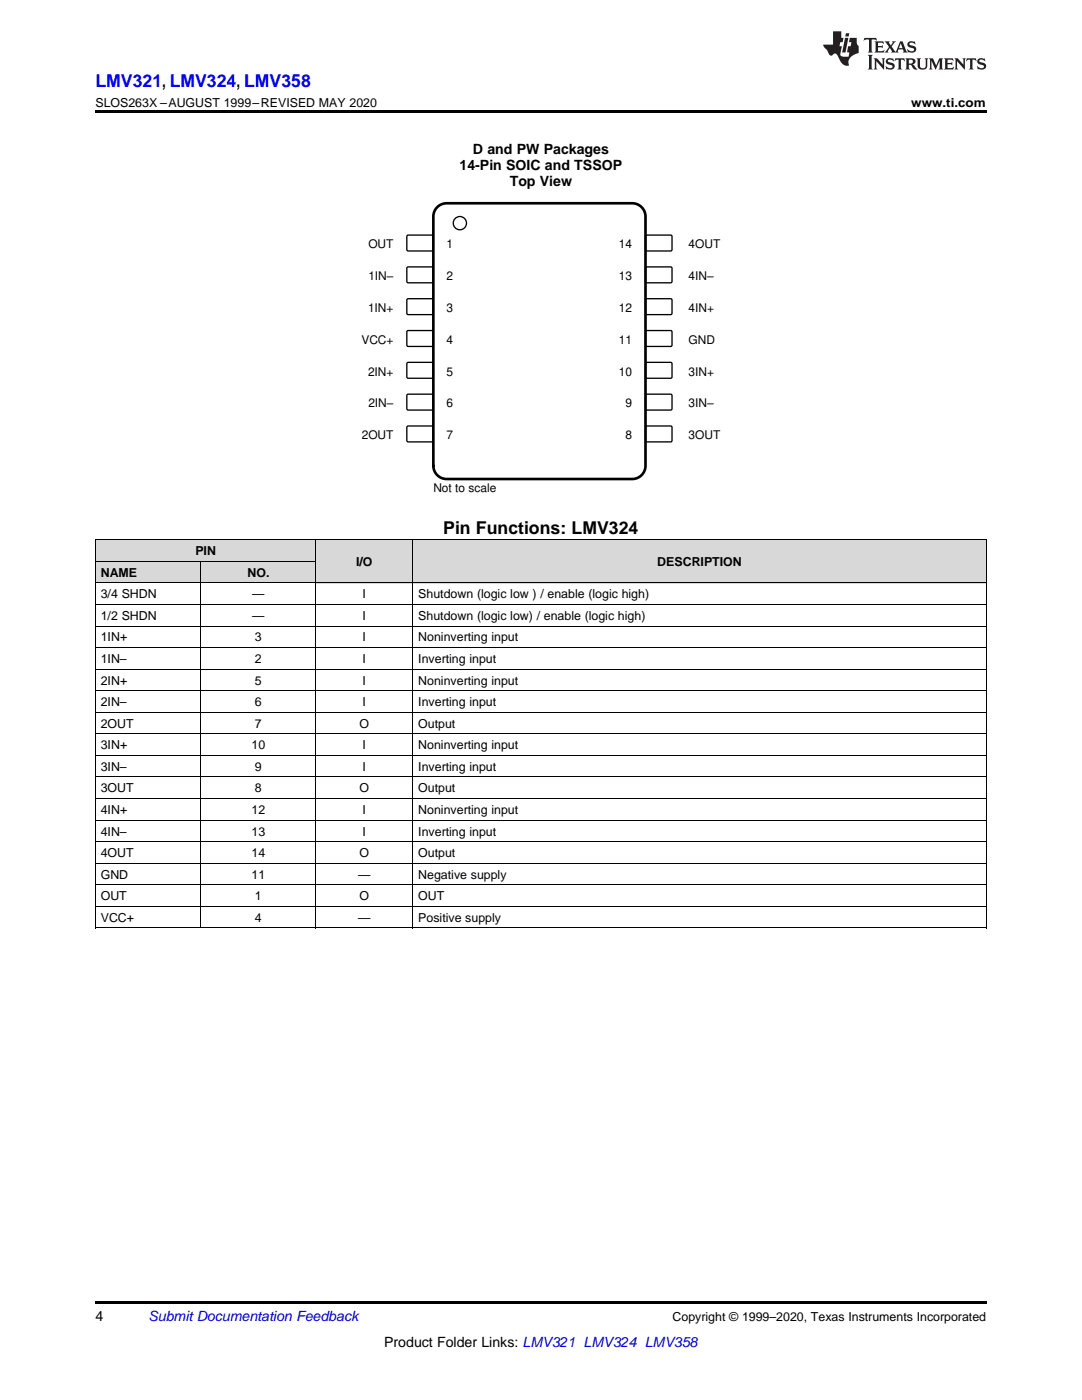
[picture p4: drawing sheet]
<svg xmlns="http://www.w3.org/2000/svg" width="216mm" height="279mm" viewBox="0 0 216 279" stroke-linecap="round" stroke-linejoin="round" font-family="sans-serif">
<g fill="#d8d8d8">
<path d="M63 107.8h19.4v8.6h-19.4z"/>
<path d="M82.4 107.8h114.4v8.6h-114.4z"/>
<path d="M19 112.1h21.1v4.3h-21.1z"/>
<path d="M40.1 112.1h22.9v4.3h-22.9z"/>
<path d="M19 107.8h21.1v4.3h-21.1z"/>
<path d="M40.1 107.8h22.9v4.3h-22.9z"/>
</g>
<path d="M19 185.2h.2zM62.9 185.2h.1zM82.3 185.2h.1zM196.7 185.2h.1zM19 259.7h177.8v.5h-177.8z" fill="#000"/>
<g fill="none" stroke="#000" stroke-width=".2">
<path d="M19 116.3h177.8M19 112h44M19 107.7h177.8M19.1 107.7v77.5M40.1 112v73.2M63 107.7v77.5M82.4 107.7v77.5M196.8 107.7v77.5M19 137.8h177.8M19 133.5h177.8M19 129.2h177.8M19 124.9h177.8"/>
<path d="M19 120.6h177.8M19 159.4h177.8M19 155.1h177.8M19 150.8h177.8M19 146.5h177.8M19 142.2h177.8M19 176.6h177.8M19 172.3h177.8M19 168h177.8M19 163.7h177.8M19 185.2h177.8M19 180.9h177.8"/>
</g>
<path d="M81.3 47h5l.2 .2-.1 2.8-.2 .1h-4.9l-.1-.3v-2.6z" fill-rule="evenodd" fill="#fff"/>
<path d="M81.3 47h5l.2 .2-.1 2.8-.2 .1h-4.9l-.1-.3v-2.6z" fill="none" stroke="#000" stroke-width=".26"/>
<path d="M128.9 47h5.1l.1 .2v2.8l-.3 .1h-4.9l-.1-.3v-2.6z" fill-rule="evenodd" fill="#fff"/>
<path d="M128.9 47h5.1l.1 .2v2.8l-.3 .1h-4.9l-.1-.3v-2.6z" fill="none" stroke="#000" stroke-width=".26"/>
<path d="M81.3 53.3h5l.2 .2-.1 2.8-.2 .1h-4.9l-.1-.2v-2.7z" fill-rule="evenodd" fill="#fff"/>
<path d="M81.3 53.3h5l.2 .2-.1 2.8-.2 .1h-4.9l-.1-.2v-2.7z" fill="none" stroke="#000" stroke-width=".26"/>
<path d="M128.9 53.3h5.1l.1 .2v2.8l-.3 .1h-4.9l-.1-.2v-2.7z" fill-rule="evenodd" fill="#fff"/>
<path d="M128.9 53.3h5.1l.1 .2v2.8l-.3 .1h-4.9l-.1-.2v-2.7z" fill="none" stroke="#000" stroke-width=".26"/>
<path d="M81.3 59.7h5l.2 .2-.1 2.8-.2 .1h-4.9l-.1-.3v-2.6z" fill-rule="evenodd" fill="#fff"/>
<path d="M81.3 59.7h5l.2 .2-.1 2.8-.2 .1h-4.9l-.1-.3v-2.6z" fill="none" stroke="#000" stroke-width=".26"/>
<path d="M128.9 59.7h5.1l.1 .2v2.8l-.3 .1h-4.9l-.1-.3v-2.6z" fill-rule="evenodd" fill="#fff"/>
<path d="M128.9 59.7h5.1l.1 .2v2.8l-.3 .1h-4.9l-.1-.3v-2.6z" fill="none" stroke="#000" stroke-width=".26"/>
<path d="M81.3 66h5l.2 .2-.1 2.8-.2 .1h-4.9l-.1-.2v-2.7z" fill-rule="evenodd" fill="#fff"/>
<path d="M81.3 66h5l.2 .2-.1 2.8-.2 .1h-4.9l-.1-.2v-2.7z" fill="none" stroke="#000" stroke-width=".26"/>
<path d="M128.9 66h5.1l.1 .2v2.8l-.3 .1h-4.9l-.1-.2v-2.7z" fill-rule="evenodd" fill="#fff"/>
<path d="M128.9 66h5.1l.1 .2v2.8l-.3 .1h-4.9l-.1-.2v-2.7z" fill="none" stroke="#000" stroke-width=".26"/>
<path d="M81.3 72.4h5l.2 .2-.1 2.8-.2 .1h-4.9l-.1-.3v-2.6z" fill-rule="evenodd" fill="#fff"/>
<path d="M81.3 72.4h5l.2 .2-.1 2.8-.2 .1h-4.9l-.1-.3v-2.6z" fill="none" stroke="#000" stroke-width=".26"/>
<path d="M128.9 72.4h5.1l.1 .2v2.8l-.3 .1h-4.9l-.1-.3v-2.6z" fill-rule="evenodd" fill="#fff"/>
<path d="M128.9 72.4h5.1l.1 .2v2.8l-.3 .1h-4.9l-.1-.3v-2.6z" fill="none" stroke="#000" stroke-width=".26"/>
<path d="M81.3 78.7h5l.2 .2-.1 2.8-.2 .1h-4.9l-.1-.2v-2.7z" fill-rule="evenodd" fill="#fff"/>
<path d="M81.3 78.7h5l.2 .2-.1 2.8-.2 .1h-4.9l-.1-.2v-2.7z" fill="none" stroke="#000" stroke-width=".26"/>
<path d="M128.9 78.7h5.1l.1 .2v2.8l-.3 .1h-4.9l-.1-.2v-2.7z" fill-rule="evenodd" fill="#fff"/>
<path d="M128.9 78.7h5.1l.1 .2v2.8l-.3 .1h-4.9l-.1-.2v-2.7z" fill="none" stroke="#000" stroke-width=".26"/>
<path d="M81.3 85.1h5l.2 .2-.1 2.8-.2 .1h-4.9l-.1-.3v-2.6z" fill-rule="evenodd" fill="#fff"/>
<path d="M81.3 85.1h5l.2 .2-.1 2.8-.2 .1h-4.9l-.1-.3v-2.6z" fill="none" stroke="#000" stroke-width=".26"/>
<path d="M128.9 85.1h5.1l.1 .2v2.8l-.3 .1h-4.9l-.1-.3v-2.6z" fill-rule="evenodd" fill="#fff"/>
<g fill="none" stroke="#000" stroke-width=".26">
<path d="M128.9 85.1h5.1l.1 .2v2.8l-.3 .1h-4.9l-.1-.3v-2.6z"/>
<circle cx="91.8" cy="44.5" r="1.32"/>
</g>
<path d="M87.5 41.1l1-.5h.6h37.1a2.65 2.65 0 0 1 2.6 2.6v49.8a2.65 2.65 0 0 1-2.6 2.6h-37.1a2.65 2.65 0 0 1-2.6-2.6v-49.8a2.64 2.64 0 0 1 1-2.1z" fill="none" stroke="#000" stroke-width=".53"/>
<path d="M19 22h177.8v.5h-177.8z" fill="#000"/>
<g fill="#231f20">
<path d="M172.5 7.6l-.1 .5 .4-.2h.6v.1v2.1l-.2 .4h.9l-.2-.4v-2.1l.1-.1h.5l.5 .2-.2-.5zM174.5 8.3l.2 .3v1.5l-.2 .4h1.8l.2-.6a1.04 1.04 0 0 1-1.3 .2v-.7h.6l.3 .2v-.6l-.3 .2h-.6v-.6l.8-.1 .4 .3-.2-.5zM176.5 8.3l.9 1.1-.9 1.1h.8l-.2-.2 .4-.7 .5 .7-.2 .2h1.5l-.2-.2 .2-.4h.9l.1 .4-.2 .2h1l-.3-.3-.7-1.9h-.5l-.9 2-.8-1 .9-1h-.8l.1 .3-.4 .5-.3-.6 .1-.2zM179.7 8.6l.4 1h-.7zM181.3 8.4a.63 .63 0 0 0-.2 .7 .63 .63 0 0 0 .6 .4l.6 .2 .1 .2a.75 .75 0 0 1-.7 .4 .75 .75 0 0 1-.6-.5l.1 .7 .1-.1a1.11 1.11 0 0 0 1.5-.6 1.13 1.13 0 0 0-1.2-.8l-.1-.4a1.04 1.04 0 0 1 1.2 .2l-.2-.5-.2 .1-.4-.2zM173.2 10.9l.2 .4v2.2l-.2 .4h1l-.3-.4v-2.2l.3-.4zM174.3 11.6l.3 .4v1.5l-.3 .4h.8l-.2-.4v-1.3l1.5 1.7v-1.9l.2-.4h-.7l.2 .4v.9l-1.1-1.3zM177 11.8a.62 .62 0 0 0-.2 .7 .62 .62 0 0 0 .6 .4l.6 .1 .1 .3a.76 .76 0 0 1-.7 .3 .76 .76 0 0 1-.7-.4l.2 .7 .1-.1a1.11 1.11 0 0 0 1.5-.6 1.13 1.13 0 0 0-1.2-.8l-.1-.4a1.04 1.04 0 0 1 1.2 .2l-.2-.6-.2 .1-.5-.1zM178.7 11.6l-.2 .6a.61 .61 0 0 1 .8-.3v1.6l-.2 .4h.9l-.2-.4v-1.6a.63 .63 0 0 1 .7 .3l-.1-.6zM180.6 11.6l.3 .4v1.5l-.3 .4h1l-.2-.2-.1-.8 .6 .2a.76 .76 0 0 0 1.2 .7l-1-1a.58 .58 0 0 0 .6-.5 .58 .58 0 0 0-.5-.6zM181.4 11.9h.1a.45 .45 0 0 1 .5 .1 .45 .45 0 0 1 .1 .5l-.8 .2zM182.9 11.6l.2 .2a2.17 2.17 0 0 0 .3 1.9 .99 .99 0 0 0 1.6-.6v-1.1l.2-.4h-.7l.2 .2a1.92 1.92 0 0 1-.2 1.8 .6 .6 0 0 1-.9-.5v-1.1l.2-.4zM185.4 11.6l.2 .4v1.5l-.2 .4h.7l-.2-.4v-1.4l.8 1.8 .8-1.8v1.4l-.2 .4h.9l-.2-.4v-1.5l.2-.4h-.8l-.6 1.5-.6-1.5zM188.4 11.6l.2 .4v1.5l-.2 .4h1.8l.1-.6a1.04 1.04 0 0 1-1.2 .1v-.6h.5l.4 .2v-.6l-.4 .2h-.5v-.7h.8l.3 .3-.1-.6zM190.5 11.6l.2 .4v1.5l-.2 .4h.7l-.2-.4v-1.3l1.5 1.7v-1.9l.2-.4h-.7l.2 .4v.9l-1.1-1.3zM192.9 11.6l-.1 .6a.61 .61 0 0 1 .7-.3l.1 1.6-.3 .4h1l-.3-.4 .1-1.6a.63 .63 0 0 1 .7 .3l-.1-.6zM195.2 11.8a.62 .62 0 0 0-.2 .7 .62 .62 0 0 0 .6 .4l.6 .1 .1 .3a.76 .76 0 0 1-.7 .3 .76 .76 0 0 1-.6-.4l.1 .7 .1-.1a1.11 1.11 0 0 0 1.6-.6 1.13 1.13 0 0 0-1.3-.8l-.1-.4a1.04 1.04 0 0 1 1.2 .2l-.1-.6-.2 .1-.5-.1z"/>
<path d="M166.2 6.3v2.6h-1.9v.4l.8 .9a.91 .91 0 0 0 1 .8 .56 .56 0 0 1 .5-.3 .56 .56 0 0 1 .5 .3l.4 .8a1.53 1.53 0 0 0 1.9 1.2 1.54 1.54 0 0 1 1-2.1l.9-.3v-1.4a1.52 1.52 0 0 1-.4-1.6h-1.3l-.2 .8h.5l-.2 .8h-.5l-.1 1v.2l.4 .1-.2 .8a1.93 1.93 0 0 1-1.6-.3l.3-1.8h-.5l.2-.8h.4l.2-.8h-.4v-1.3zM168.6 7.6l-.6 2.9h.7l.6-2.9zM168.8 6.6l-.1 .7h.6l.2-.7z"/>
</g>
<text font-size="3.5" fill="#00f" x="19" y="17.3">LMV321, LMV324, LMV358</text>
<text font-size="3.5" x="88.4" y="106.5">Pin Functions: LMV324</text>
<g font-size="2.8">
<text x="91.7" y="33.9">14-Pin SOIC and TSSOP</text>
<text x="94.4" y="30.7">D and PW Packages</text>
<text x="101.7" y="37">Top View</text>
<text x="19" y="263.6">4</text>
<text x="76.7" y="268.9">Product Folder Links: LMV321 LMV324 LMV358</text>
</g>
<text font-size="2.8" fill="#0000c8" x="29.6" y="263.6">Submit Documentation Feedback</text>
<g font-size="2.5">
<text x="19" y="21.4">SLOS263X –AUGUST 1999–REVISED MAY 2020</text>
<text x="181.8" y="21.4">www.ti.com</text>
<text x="39" y="110.8">PIN</text>
<text x="71" y="113">I/O</text>
<text x="131.2" y="113">DESCRIPTION</text>
<text x="20.1" y="115.1">NAME</text>
<text x="20.1" y="119.4">3/4 SHDN</text>
<text x="49.4" y="115.1">NO.</text>
<text x="50.3" y="119.4">—</text>
<text x="72.4" y="119.4">I</text>
<text x="83.5" y="119.4">Shutdown (logic low ) / enable (logic high)</text>
<text x="20.1" y="123.7">1/2 SHDN</text>
<text x="50.3" y="123.7">—</text>
<text x="72.4" y="123.7">I</text>
<text x="83.5" y="123.7">Shutdown (logic low) / enable (logic high)</text>
<text x="20.1" y="128">1IN+</text>
<text x="50.9" y="128">3</text>
<text x="72.4" y="128">I</text>
<text x="83.5" y="128">Noninverting input</text>
<text x="20.1" y="132.3">1IN–</text>
<text x="20.1" y="136.6">2IN+</text>
<text x="50.9" y="132.3">2</text>
<text x="50.9" y="136.6">5</text>
<text x="72.4" y="132.3">I</text>
<text x="72.4" y="136.6">I</text>
<text x="83.5" y="132.3">Inverting input</text>
<text x="83.5" y="136.6">Noninverting input</text>
<text x="20.1" y="140.9">2IN–</text>
<text x="50.9" y="140.9">6</text>
<text x="72.4" y="140.9">I</text>
<text x="83.5" y="140.9">Inverting input</text>
<text x="20.1" y="145.2">2OUT</text>
<text x="20.1" y="149.5">3IN+</text>
<text x="50.2" y="149.5">10</text>
<text x="50.9" y="145.2">7</text>
<text x="71.8" y="145.2">O</text>
<text x="72.4" y="149.5">I</text>
<text x="83.5" y="145.2">Output</text>
<text x="83.5" y="149.5">Noninverting input</text>
<text x="20.1" y="153.8">3IN–</text>
<text x="50.9" y="153.8">9</text>
<text x="72.4" y="153.8">I</text>
<text x="83.5" y="153.8">Inverting input</text>
<text x="20.1" y="158.2">3OUT</text>
<text x="50.9" y="158.2">8</text>
<text x="71.8" y="158.2">O</text>
<text x="83.5" y="158.2">Output</text>
<text x="20.1" y="162.5">4IN+</text>
<text x="20.1" y="166.8">4IN–</text>
<text x="50.2" y="162.5">12</text>
<text x="50.2" y="166.8">13</text>
<text x="72.4" y="162.5">I</text>
<text x="72.4" y="166.8">I</text>
<text x="83.5" y="162.5">Noninverting input</text>
<text x="83.5" y="166.8">Inverting input</text>
<text x="20.1" y="171.1">4OUT</text>
<text x="50.2" y="171.1">14</text>
<text x="71.8" y="171.1">O</text>
<text x="83.5" y="171.1">Output</text>
<text x="20.1" y="175.4">GND</text>
<text x="20.1" y="179.7">OUT</text>
<text x="50.2" y="175.4">11</text>
<text x="50.9" y="179.7">1</text>
<text x="71.5" y="175.4">—</text>
<text x="71.8" y="179.7">O</text>
<text x="83.5" y="175.4">Negative supply</text>
<text x="83.5" y="179.7">OUT</text>
<text x="20.1" y="184">VCC+</text>
<text x="50.9" y="184">4</text>
<text x="71.5" y="184">—</text>
<text x="83.5" y="184">Positive supply</text>
<text x="134.2" y="263.6">Copyright © 1999–2020, Texas Instruments Incorporated</text>
</g>
<g font-size="2.4">
<text x="73.5" y="49.6">OUT</text>
<text x="89.1" y="49.6">1</text>
<text x="123.5" y="49.6">14</text>
<text x="137.4" y="49.6">4OUT</text>
<text x="73.5" y="55.9">1IN±</text>
<text x="89.1" y="55.9">2</text>
<text x="123.5" y="55.9">13</text>
<text x="137.4" y="55.9">4IN±</text>
<text x="73.4" y="62.3">1IN+</text>
<text x="89.1" y="62.3">3</text>
<text x="123.5" y="62.3">12</text>
<text x="137.4" y="62.3">4IN+</text>
<text x="72.1" y="68.6">VCC+</text>
<text x="89.1" y="68.6">4</text>
<text x="123.5" y="68.6">11</text>
<text x="137.4" y="68.6">GND</text>
<text x="73.4" y="75">2IN+</text>
<text x="89.1" y="75">5</text>
<text x="123.5" y="75">10</text>
<text x="137.4" y="75">3IN+</text>
<text x="73.5" y="81.3">2IN±</text>
<text x="89.1" y="81.3">6</text>
<text x="124.8" y="81.3">9</text>
<text x="137.4" y="81.3">3IN±</text>
<text x="72.2" y="87.7">2OUT</text>
<text x="89.1" y="87.7">7</text>
<text x="124.8" y="87.7">8</text>
<text x="137.4" y="87.7">3OUT</text>
<text x="86.5" y="98.2">Not to scale</text>
</g>
</svg>
